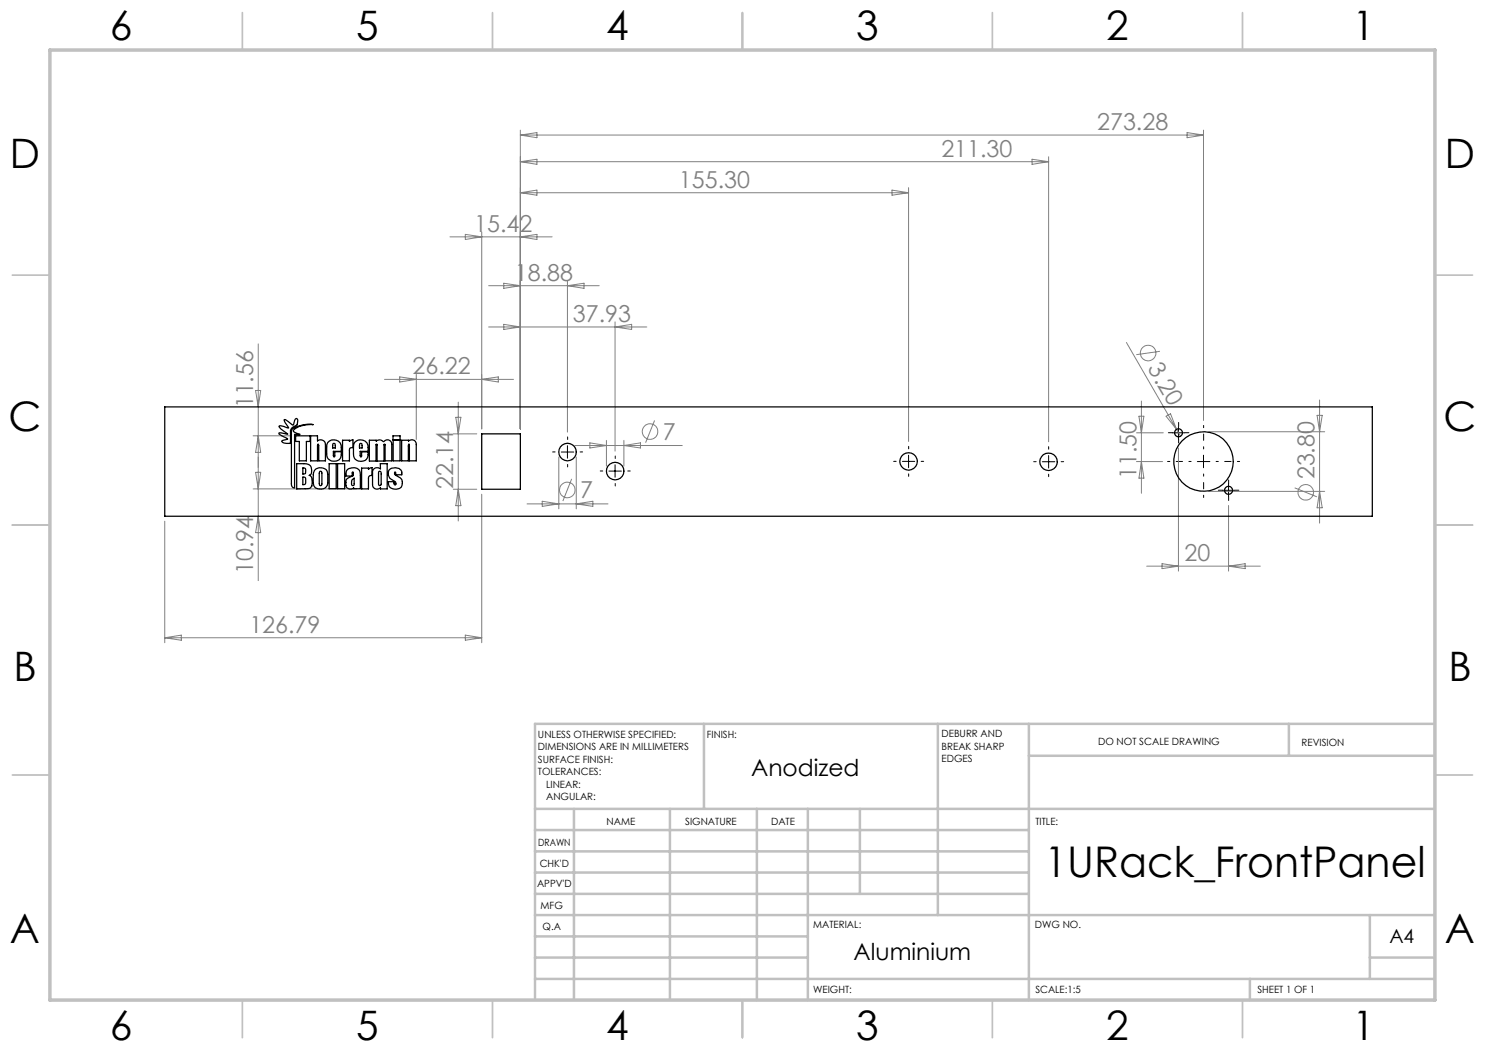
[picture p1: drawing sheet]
<svg xmlns="http://www.w3.org/2000/svg" width="297mm" height="210mm" viewBox="0 0 297 210" stroke-linecap="round" stroke-linejoin="round" font-family="sans-serif">
<g fill="none" stroke="#808080" stroke-width=".2">
<path d="M104.1 38.6l3.3-.6v1zM104.1 38.6h77.6M104.1 26v59.8M104.1 27l3.3-.5v1zM104.1 32.3l3.3-.5v1.1zM104.1 32.3h105.6M104.1 27h136.6M178.4 38l3.3 .6-3.3 .4zM181.7 37.5v50.8M206.4 31.8l3.3 .5-3.3 .6zM209.7 31.4v57M237.4 26.5l3.3 .5-3.3 .5z"/>
<path d="M240.7 26v58.1M90 47.4h20.4M93.1 46.9l3.2 .5-3.2 .5zM96.3 46.4v39.4M97.7 57.1h22.1M100.8 56.6l3.3 .5-3.3 .6zM104.1 47.4l3.3-.5v1zM113.5 56.2v30.2M113.5 57.1l3.3-.5v1.1zM51.1 78.1h1l-.5 3.3zM51.6 68.8v47.3M76.9 75.9h25.8"/>
<path d="M79.9 75.4l3.4 .5-3.4 .5zM83.3 74.9v13M96.3 75.9l3.4-.5v1zM97.7 65.4h31.7M100.8 64.9l3.3 .5-3.3 .5zM123 64.4v25.8M123 65.4l3.3-.5v1zM225.3 68.5l10.8 18.8M232 70.3l-4.7 .6M50.6 97.8h20.7M50.6 87.2h7.5M51.1 94.5h1l-.5 3.3z"/>
<path d="M51.6 87.2l.5 3.3h-1zM90.7 86.8h4.7M90.7 97.9h4.7M91.2 83.5h1l-.5 3.3zM91.7 80.4v23.8M91.7 97.9l.5 3.2h-1zM96.3 98.8v29.7M111.8 91.4v10.4M114.3 95.8l-1.7 4.4M114.9 89.1h21.6M115.3 91.4v10.4M118 88.6l3.3 .5-3.3 .5z"/>
<path d="M121.3 88.1v5.1M124.8 88.1v5.1M124.8 89.1l3.3-.5v1zM130.9 84.1l-1.8 4.4M227.3 92.3h5.2M227.3 86.6h5.4M227.8 83.2h1l-.5 3.4zM228.3 80.2v18.5M228.3 92.3l.5 3.3h-1zM233.2 83.2l.9-.4 1.2 3.1zM235.7 89.6v24.6M241.7 86.4h23.2"/>
<path d="M241.7 98.3h23.2M258.9 97.6l4.5 1.8M263.4 83.1h1l-.5 3.3zM263.9 80v24.6M263.9 98.3l.5 3.3h-1zM32.9 104.2v24.3M51.6 103.2l.5 3.3h-1zM105.4 100.8h16.2M108.4 100.3l3.4 .5-3.4 .5zM115.3 100.8l3.3-.5v1zM229.3 113.2h22.8M232.4 112.7l3.3 .5-3.3 .5z"/>
<path d="M245.7 101.1v13.1M245.7 113.2l3.3-.5v1zM32.9 127.6h63.4M32.9 127.6l3.4-.6v1zM93.1 127l3.2 .6-3.2 .4z"/>
<circle cx="229.6" cy="70.6" r="1.56"/>
<circle cx="113.5" cy="98" r="1.55"/>
<circle cx="130" cy="86.3" r="1.55"/>
<circle cx="261.2" cy="98.5" r="1.55"/>
</g>
<g fill="none" stroke="#000" stroke-width=".2" stroke-dasharray="15.2 1.3 1.3 1.3">
<path d="M111 90.4h-.5M113.5 87.9v-.5M113.5 92.9v.5M116 90.4h.5M120.5 94.2h-.5M123 91.7v-.5M123 96.7v.5M125.5 94.2h.5M179.2 92.3h-.5M181.7 89.8v-.5M181.7 94.8v.5M184.2 92.3h.5"/>
<path d="M207.2 92.3h-.5M209.7 89.8v-.5M209.7 94.8v.5M212.2 92.3h.5M234.5 86.5h-.8M235.7 85.3v-.8M235.7 87.8v.8M237 86.5h.8M244.5 98h-.8M245.7 96.8v-.8M245.7 99.3v.8M247 98h.8"/>
</g>
<path d="M238.2 92.3h-4.7M240.7 89.8v-4.7M240.7 94.8v4.7M243.2 92.3h4.7" fill="none" stroke="#000" stroke-width=".2" stroke-dasharray="15.2 1.3 1.3 1.3" stroke-dashoffset="14.8"/>
<g fill="none" stroke="#000" stroke-width=".2">
<path d="M112.3 90.4h2.5M113.5 89.1v2.5M121.8 94.2h2.5M123 92.9v2.6M180.5 92.3h2.5M181.7 91v2.5M208.5 92.3h2.5M209.7 91.1v2.5M234.5 86.6h2.5M235.7 85.3v2.5M239.5 92.3h2.5M240.7 91v2.5"/>
<path d="M244.4 98.1h2.5M245.7 96.8v2.5"/>
</g>
<g fill="none" stroke="#c0c0c0" stroke-width=".35">
<path d="M48.5 2.5v7.5M98.5 2.5v7.5M148.5 2.5v7.5M198.5 2.5v7.5M248.5 2.5v7.5M2.5 55h7.5M287 55h7.5M2.5 105h7.5M287 105h7.5M2.5 155h7.5M287 155h7.5M48.5 200v7.5"/>
<path d="M98.5 200v7.5M148.5 200v7.5M198.5 200v7.5M248.5 200v7.5"/>
</g>
<g fill="none" stroke="#c0c0c0" stroke-width=".5">
<path d="M140.8 144.8v17M187.6 144.8v38.2M205.8 144.8v55.2M205.8 151.2h81.2M257.8 144.8v6.4M287 144.8h-180v55.2M107 161.8h180M107 178.8h98.8M107 174.5h98.8M107 170.3h98.8M107 166h98.8M114.8 161.8v38.2"/>
<path d="M134 161.8v38.2M151.4 161.8v38.2M161.6 161.8v38.2M172 161.8v17M107 195.8h180M107 191.5h54.6M107 187.3h54.6M107 183h180M250 195.8v4.2M274 191.5h13M274 183v12.8"/>
</g>
<path d="M10 10h277v190h-277z" fill="none" stroke="#c0c0c0" stroke-width=".7"/>
<g fill="none" stroke="#000" stroke-width=".25">
<path d="M32.9 81.4h241.6v21.8h-241.6zM56.8 84l.1-.1a2.86 2.86 0 0 1 1.6 1.1l.2-.2 .3-.9 .4-.2 .1 .4-.1 .9-.2 .1a1.39 1.39 0 0 0-1.1 1.1l-.1 2.4a2.05 2.05 0 0 1-1.7-.3l.1-.2 1.1-.3-1.6-.9-.1-.3 1.7 .2a3.2 3.2 0 0 1-1.7-1.5l.1-.1a2.03 2.03 0 0 1 1.6 .4l.2-.1-.7-.9zM58.4 85.9a6.2 6.2 0 0 1 4.2-1 5.2 5.2 0 0 0-3.9 1.2l.1 .3 1.2 .5h-1.1v10.7a.6 .6 0 0 1-.6-.8v-10.5zM59.1 87.2h2.9v1.1h-.7v3.9h-1.4v-3.9h-.8zM59.3 92.7a3.8 3.8 0 0 1 2.6 .3 1.45 1.45 0 0 1 .1 2l-.2 .1h.2a2.08 2.08 0 0 1 .1 2.5l-2.8 .2zM60.6 93.6h.2a.73 .73 0 0 1 .3 1.1l-.5 .1zM60.6 95.4l.4 .1a1.35 1.35 0 0 1-.1 1.4h-.3zM62.1 87.2h1.4v1a.98 .98 0 0 1 1-.1 .98 .98 0 0 1 .6 .8v3.3h-1.4l-.1-3.4-.1 .3v3.1h-1.4zM63.2 93.8a1.48 1.48 0 0 1 2.3 1.1v1.7a1.46 1.46 0 0 1-1.4 1.3 1.46 1.46 0 0 1-1.4-1.3v-2.1zM64 94.3h.3l.1 .3-.1 2.5a.29 .29 0 0 1-.4 0 .29 .29 0 0 1 0-.4zM65.5 88.5a1.54 1.54 0 0 1 1.8-.4 1.54 1.54 0 0 1 1 1.4v.8h-1.6v1.1l.3-.1v-1h1.3a1.47 1.47 0 0 1-1 1.9 1.46 1.46 0 0 1-2-1.4l.1-1.9zM65.8 92.7h1.4v5h-1.4z"/>
<path d="M66.6 88.7l.4 .1 .1 .8h-.6zM67.5 92.7h1.4v5h-1.4zM68.5 88h1.4v.3l.7-.3v1.5h-.3a.41 .41 0 0 0-.4 .6v2.1h-1.4zM69.5 93.9a1.71 1.71 0 0 1 2.5 .4l.1 3.4h-1.4v-.1a.92 .92 0 0 1-1.5-.5v-.6a.8 .8 0 0 1 .6-1l.9-.4-.1-.7-.2 .1v.7h-1.3a1.67 1.67 0 0 1 .4-1.3zM70.4 96l.4-.4v1.3a.28 .28 0 0 1-.3 .2 .28 .28 0 0 1-.2-.4zM70.9 88.5a1.54 1.54 0 0 1 1.7-.4 1.54 1.54 0 0 1 1 1.4v.8h-1.6l.1 1.1 .2-.1v-.9h1.3a1.49 1.49 0 0 1-1.2 1.9 1.49 1.49 0 0 1-1.7-1.5v-1.9zM72 88.7l.4 .1v.8h-.5zM72.3 93.6h1.4v.3l.7-.4v1.6h-.4l-.3 .4v2.3h-1.4zM73.9 88h1.3v.2a1.16 1.16 0 0 1 1.6 .1 .87 .87 0 0 1 1-.3 .87 .87 0 0 1 .6 .9v3.3h-1.4v-3.3l-.1-.1-.1 .1v3.3h-1.4v-3.3l-.1-.1-.1 .1v3.3h-1.3zM74.6 93.9a1 1 0 0 1 1.5-.1v-1.1h1.3v5.1h-1.3v-.2a.93 .93 0 0 1-1 .2 .93 .93 0 0 1-.6-.9v-2.6zM75.8 94.3h.3l.1 .3v2.3a.27 .27 0 0 1-.2 .2 .27 .27 0 0 1-.3-.3zM78 93.8a1.49 1.49 0 0 1 2.4 .6v.6h-1.3v-.5l-.1-.1-.1 .4 .2 .2a1.65 1.65 0 0 1 1.4 1.7l-.1 .2a1.27 1.27 0 0 1-1.8 .9 1.15 1.15 0 0 1-.9-1.5h1.1v.6a.18 .18 0 0 0 .3 .1 .18 .18 0 0 0 .1-.2 .69 .69 0 0 0-.6-.7 1.37 1.37 0 0 1-.6-2.3z"/>
<path d="M78.6 87.2h1.4v.7h-1.4zM78.6 88h1.4v4.2h-1.4zM80.3 88h1.4v.2a.91 .91 0 0 1 1-.2 .91 .91 0 0 1 .6 .9v3.3h-1.4l-.1-3.4-.1 .4v3h-1.4zM96.3 86.8h7.8v11.1h-7.8z"/>
<circle cx="113.5" cy="90.4" r="1.75"/>
<circle cx="123" cy="94.2" r="1.75"/>
<circle cx="181.7" cy="92.3" r="1.75"/>
<circle cx="209.7" cy="92.4" r="1.75"/>
<circle cx="235.7" cy="86.6" r=".79"/>
<circle cx="240.7" cy="92.3" r="6"/>
<circle cx="245.7" cy="98.1" r=".81"/>
</g>
<text font-size="8.5" x="208.9" y="175.4">1URack_FrontPanel</text>
<g font-size="8.1">
<text x="22" y="8">6</text>
<text x="71.2" y="8">5</text>
<text x="121.2" y="8">4</text>
<text x="171.3" y="8">3</text>
<text x="221.3" y="8">2</text>
<text x="270.5" y="8">1</text>
<text x="2" y="33.6">D</text>
<text x="289" y="33.6">D</text>
<text x="1.7" y="86.1">C</text>
<text x="288.7" y="86.1">C</text>
<text x="2.7" y="136.1">B</text>
<text x="289.7" y="136.1">B</text>
<text x="2" y="188.6">A</text>
<text x="289" y="188.6">A</text>
<text x="22" y="208">6</text>
<text x="71.2" y="208">5</text>
<text x="121.2" y="208">4</text>
<text x="171.3" y="208">3</text>
<text x="221.3" y="208">2</text>
<text x="270.5" y="208">1</text>
</g>
<g font-size="4.7" fill="#808080">
<text x="219.4" y="26">273.28</text>
<text x="188.3" y="31.3">211.30</text>
<text x="135.8" y="37.5">155.30</text>
<text x="94.9" y="46.4">15.42</text>
<text x="103" y="56.1">18.88</text>
<text x="114.6" y="64.4">37.93</text>
<text x="82.5" y="74.9">26.22</text>
<text x="229.4" y="73.7" transform="rotate(60 229.4 73.7)">3.20</text>
<text x="50.6" y="81.7" transform="rotate(-90 50.6 81.7)">11.56</text>
<text x="132.6" y="88">7</text>
<text x="227.3" y="95.8" transform="rotate(-90 227.3 95.8)">11.50</text>
<text x="262.9" y="95.9" transform="rotate(-90 262.9 95.9)">23.80</text>
<text x="90.7" y="97.8" transform="rotate(-90 90.7 97.8)">22.14</text>
<text x="116" y="99.7">7</text>
<text x="236.9" y="112.2">20</text>
<text x="50.6" y="114.8" transform="rotate(-90 50.6 114.8)">10.94</text>
<text x="49.9" y="126.5">126.79</text>
</g>
<g font-size="4.7">
<text x="150.2" y="155.1">Anodized</text>
<text x="170.7" y="192">Aluminium</text>
</g>
<text font-size="3.9" x="277.9" y="188.5">A4</text>
<g font-size="2">
<text x="107.6" y="147.6">UNLESS OTHERWISE SPECIFIED:</text>
<text x="141.4" y="147.6">FINISH:</text>
<text x="188.3" y="147.5">DEBURR AND</text>
<text x="188.3" y="150">BREAK SHARP</text>
<text x="219.6" y="149">DO NOT SCALE DRAWING</text>
<text x="260.3" y="149.2">REVISION</text>
<text x="107.6" y="150.1">DIMENSIONS ARE IN MILLIMETERS</text>
<text x="107.6" y="152.6">SURFACE FINISH:</text>
<text x="107.6" y="155.1">TOLERANCES:</text>
<text x="188.3" y="152.5">EDGES</text>
<text x="109.2" y="157.6">LINEAR:</text>
<text x="109.2" y="160.1">ANGULAR:</text>
<text x="121.3" y="165">NAME</text>
<text x="137" y="164.9">SIGNATURE</text>
<text x="154.2" y="164.9">DATE</text>
<text x="207.1" y="164.9">TITLE:</text>
<text x="107.6" y="169.1">DRAWN</text>
<text x="107.9" y="173.3">CHK'D</text>
<text x="107.4" y="177.4">APPV'D</text>
<text x="108.1" y="181.8">MFG</text>
<text x="108.5" y="186">Q.A</text>
<text x="162.6" y="185.5">MATERIAL:</text>
<text x="207" y="185.5">DWG NO.</text>
<text x="162.6" y="198.5">WEIGHT:</text>
<text x="207.1" y="198.6">SCALE:1:5</text>
<text x="251.5" y="198.6">SHEET 1 OF 1</text>
</g>
</svg>
